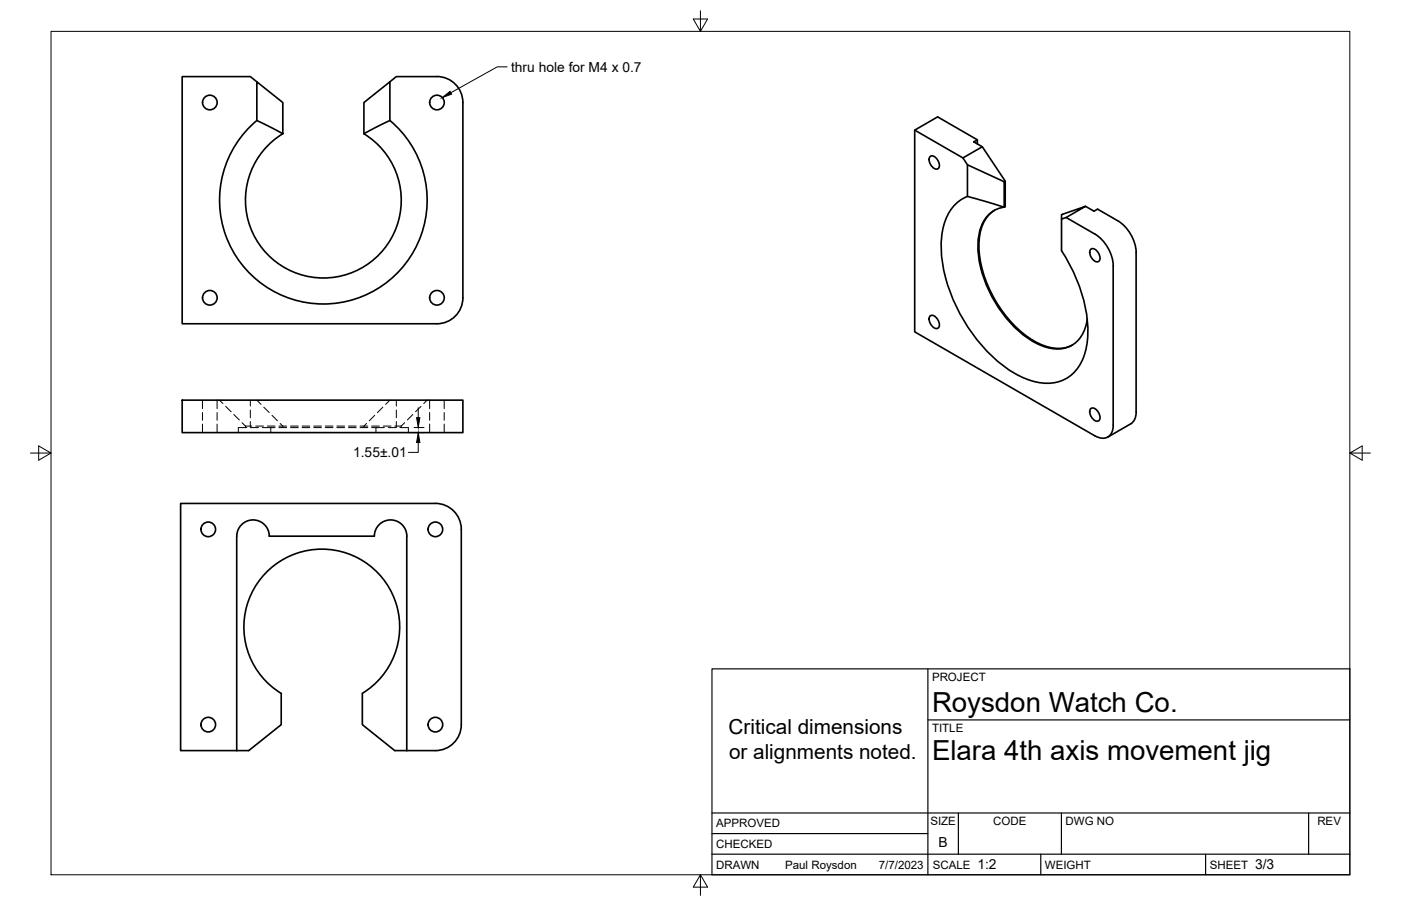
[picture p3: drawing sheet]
<svg xmlns="http://www.w3.org/2000/svg" width="432mm" height="279mm" viewBox="0 0 432 279" stroke-linecap="round" stroke-linejoin="round" font-family="sans-serif">
<!-- layer: Visible -->
<g fill="none" stroke="#000" stroke-width=".51">
<path d="M79.2 25.2l8 6.4v9.6l-8-4.1zM79.2 37.1a32 32 0 0 0-2.8 46.6 32 32 0 0 0 46.6 0 32 32 0 0 0-2.8-46.6M112.2 31.6l8-6.4v11.9l-8 4.1zM134.7 23.6h-12.5l-2 1.6M134.7 23.6a8 8 0 0 1 8 8v60.2a8 8 0 0 1-8 8h-78.5v-76.2h21l2 1.6M87.2 41.2a24 24 0 0 0-5.8 36.1 24 24 0 0 0 36.5 0 24 24 0 0 0-5.7-36M281.9 40.1l14.9 8.6 5.9-3.4M286.6 48.4a1.41 1.41 0 0 1 2.1 .6l.8 1.5a1.13 1.13 0 0 1-.4 1.6 1.13 1.13 0 0 1-1.6-.5l-.7-.8-.4-1.1zM296.8 48.7l1.4 2.1M298.2 50.8l11.3 5.2v7.9l-11.3-3.3zM301.2 44.4v-1.3l-1.1 .7 2.6 1.5M301.2 43.1l-12.2-7.1-7.1 4.1v62.2l55.5 32.1a3.4 3.4 0 0 0 4 .4 3.4 3.4 0 0 0 1.7-3.7v-49.1a12.5 12.5 0 0 0-5.6-9.8"/>
<path d="M302.7 45.3l7.1 10.6v7.8l-.3 .2M309.8 55.9l-.3 .1M298.2 60.6a13.5 13.5 0 0 0-7.9 11.4 41.8 41.8 0 0 0 5.6 24.9 45.6 45.6 0 0 0 18.5 19.1 15 15 0 0 0 14.3 .7 15.2 15.2 0 0 0 6.5-12.8 46.1 46.1 0 0 0-8-26.6v-11l7.4-2.7-6 3.5-1.4 .5M306.5 64.9a11.4 11.4 0 0 0-4.7 9.4 36.7 36.7 0 0 0 11.1 26.4 19.7 19.7 0 0 0 14 6.7l2.5-.5 1.1-.5M309.5 63.9a9.4 9.4 0 0 0-7.8 8.5 32.3 32.3 0 0 0 5.7 21.9 29.4 29.4 0 0 0 15.3 12.9 9.1 9.1 0 0 0 12.1-7.2l.3-1.6M328.6 67.1l8.8 5.1M334.6 63.6l2.6 1.5 1.1-.6 6.2 3.6a12.5 12.5 0 0 1 5.7 9.8M336.1 77a1.41 1.41 0 0 1 2.2 .6l.7 1.5a1.13 1.13 0 0 1-.4 1.6 1.13 1.13 0 0 1-1.6-.5l-.7-.8-.4-1.1zM350.2 77.9v49.1M286.6 97.6a1.41 1.41 0 0 1 2.1 .6l.8 1.5a1.13 1.13 0 0 1-.4 1.5 1.13 1.13 0 0 1-1.6-.4l-.7-.9-.4-1zM56.2 123.4h86.5v10h-86.5zM336.1 126.1a1.41 1.41 0 0 1 2.2 .6l.7 1.6a1.13 1.13 0 0 1-.4 1.5 1.13 1.13 0 0 1-1.6-.4l-.7-.9-.4-1z"/>
<path d="M350.2 127l-.3 2-1 1.4-7.5 4.4M86.7 213.9v9.6l-10 8h-3.7M111.7 213.8a24 24 0 0 0 5.7-36 24 24 0 0 0-36.5 0 24 24 0 0 0 5.8 36M111.7 213.9v9.6l10 8h12.5a8 8 0 0 0 8-8v-60.2a8 8 0 0 0-8-8.1l-78.5 .1v76.2h17.3M73 231.5v-66.2a5 5 0 0 1 5-5 5 5 0 0 1 5 5.1l32.4-.1a5 5 0 0 1 5-5 5 5 0 0 1 5 5v66.2"/>
<circle cx="64.7" cy="31.6" r="2.25"/>
<circle cx="134.7" cy="31.6" r="2.25"/>
<circle cx="64.7" cy="91.8" r="2.25"/>
<circle cx="134.7" cy="91.8" r="2.25"/>
<circle cx="64.2" cy="163.2" r="2.25"/>
<circle cx="134.2" cy="163.2" r="2.25"/>
<circle cx="64.2" cy="223.5" r="2.25"/>
<circle cx="134.2" cy="223.5" r="2.25"/>
</g>
<!-- layer: Hidden -->
<g fill="none" stroke="#000" stroke-width=".31">
<path d="M62.4 123.4v2.6M62.4 127.2v2.4M62.4 130.8v2.6M66.9 123.4v2.6M66.9 127.2v2.4M66.9 130.8v2.6M67.6 123.4l1.1 1.1M69.6 125.3l1.6 1.7M72.1 127.8l1.7 1.7M74.6 130.4l1 1M75.6 131.4h2M75.6 131.4v.5"/>
<path d="M76.1 131.9h-2.7v1.5M77.2 123.4v1.8M77.2 126.4v2.4M77.2 130v1.9M77.3 131.9h2.4M78.8 131.4h2.4M79.2 123.4l1.3 1.3M80.8 131.9h2.7M81.3 125.6l1.7 1.6M82.4 131.4h2.4M83.8 128.1l1.7 1.7M84.8 131.9h-1.3v1.5"/>
<path d="M86 131.4h2.3M86 131.9h2.3M86.4 130.6l.8 .8v.5M89.5 131.4h2.4M89.5 131.9h2.4M93.1 131.4h2.4M93.1 131.9h2.4M96.7 131.4h2.4M96.7 131.9h2.4M100.2 131.4h2.4M100.2 131.9h2.4M103.8 131.4h2.4"/>
<path d="M103.8 131.9h2.4M107.4 131.4h2.4M107.4 131.9h2.4M111 131.4h2.3M111 131.9h2.3M113 130.6l-.8 .8v.5M114.5 131.4h2.4M114.5 131.9h1.4M115.5 128.1l-1.7 1.7M118 125.6l-1.7 1.6M118.1 131.4h2.4M118.5 131.9h-2.6v1.5"/>
<path d="M119.7 131.9h2.3M120.2 123.4l-1.3 1.3M121.7 131.4h2M122.2 123.4v1.8M122.2 126.4v2.4M122.2 130v1.9M123.2 131.9h2.7v1.5M123.7 131.4v.5M124.7 130.4l-1 1M127.2 127.8l-1.6 1.7M129.8 125.3l-1.7 1.7M131.7 123.4l-1.1 1.1"/>
<path d="M132.4 123.4v2.6M132.4 127.2v2.4M132.4 130.8v2.6M136.9 123.4v2.6M136.9 127.2v2.4M136.9 130.8v2.6"/>
</g>
<!-- layer: Border -->
<path d="M15.7 9.7h400.3v260.1h-400.3zM215.9 3.3v6.4l-2.2-3.8h4.4l-2.2 3.8M9.4 139.7h6.3l-3.8-2.2v4.4l3.8-2.2M416 139.7l3.8 2.2v-4.4l-3.8 2.2h6.4M215.9 269.8l2.2 3.8h-4.4l2.2-3.8v6.3" fill="none" stroke="#000" stroke-width=".31"/>
<!-- layer: Titleblock -->
<path d="M219.4 206.3h196.6v63.5h-196.6zM286 206.3v63.5M286 222h130M219.4 257.1h66.6M219.4 250.7h196.6M295.4 250.7v12.7M327.1 250.7v12.7M403.3 250.7v12.7M219.4 263.4h196.6M320.8 263.4v6.4M371.6 263.4v6.4" fill="none" stroke="#000" stroke-width=".36"/>
<!-- layer: Leaders -->
<path d="M136.3 30.1l2.4-1.9 .5 .8z" fill="#000" stroke="#000" stroke-width=".31"/>
<path d="M156.3 20.6h-3l-14.3 8" fill="none" stroke="#000" stroke-width=".31"/>
<!-- layer: FD_Dimensions -->
<path d="M127.6 131.8h3.1M127.6 133.4h3.1M128.9 136.5v3h-3M128.9 125.8v3" fill="none" stroke="#000" stroke-width=".31"/>
<path d="M128.4 128.8h1l-.5 3zM128.9 133.4l.5 3.1h-1z" fill="#000" stroke="#000" stroke-width=".31"/>
<g font-size="8.5">
<text x="287.3" y="219.5">Roysdon Watch Co.</text>
<text x="287.3" y="234.5">Elara 4th axis movement jig</text>
</g>
<g font-size="6.4">
<text x="224.6" y="226.4">Critical dimensions</text>
<text x="224.7" y="234.1">or alignments noted.</text>
</g>
<g font-size="4.3">
<text x="157.5" y="22.2">thru hole for M4 x 0.7</text>
<text x="108.8" y="141">1.55±.01</text>
<text x="289.3" y="261.2">B</text>
<text x="301.2" y="268.1">1:2</text>
<text x="386.8" y="268.1">3/3</text>
</g>
<g font-size="3.5">
<text x="287.3" y="210.1">PROJECT</text>
<text x="287.3" y="225.8">TITLE</text>
<text x="220.7" y="255.2">APPROVED</text>
<text x="286.7" y="254.5">SIZE</text>
<text x="306.1" y="254.5">CODE</text>
<text x="328.4" y="254.5">DWG NO</text>
<text x="406" y="254.5">REV</text>
<text x="220.7" y="261.5">CHECKED</text>
<text x="220.7" y="267.9">DRAWN</text>
<text x="242" y="267.9">Paul Roysdon</text>
<text x="270.9" y="267.9">7/7/2023</text>
<text x="287.5" y="267.9">SCALE</text>
<text x="322.1" y="267.9">WEIGHT</text>
<text x="372.9" y="267.9">SHEET</text>
</g>
</svg>
